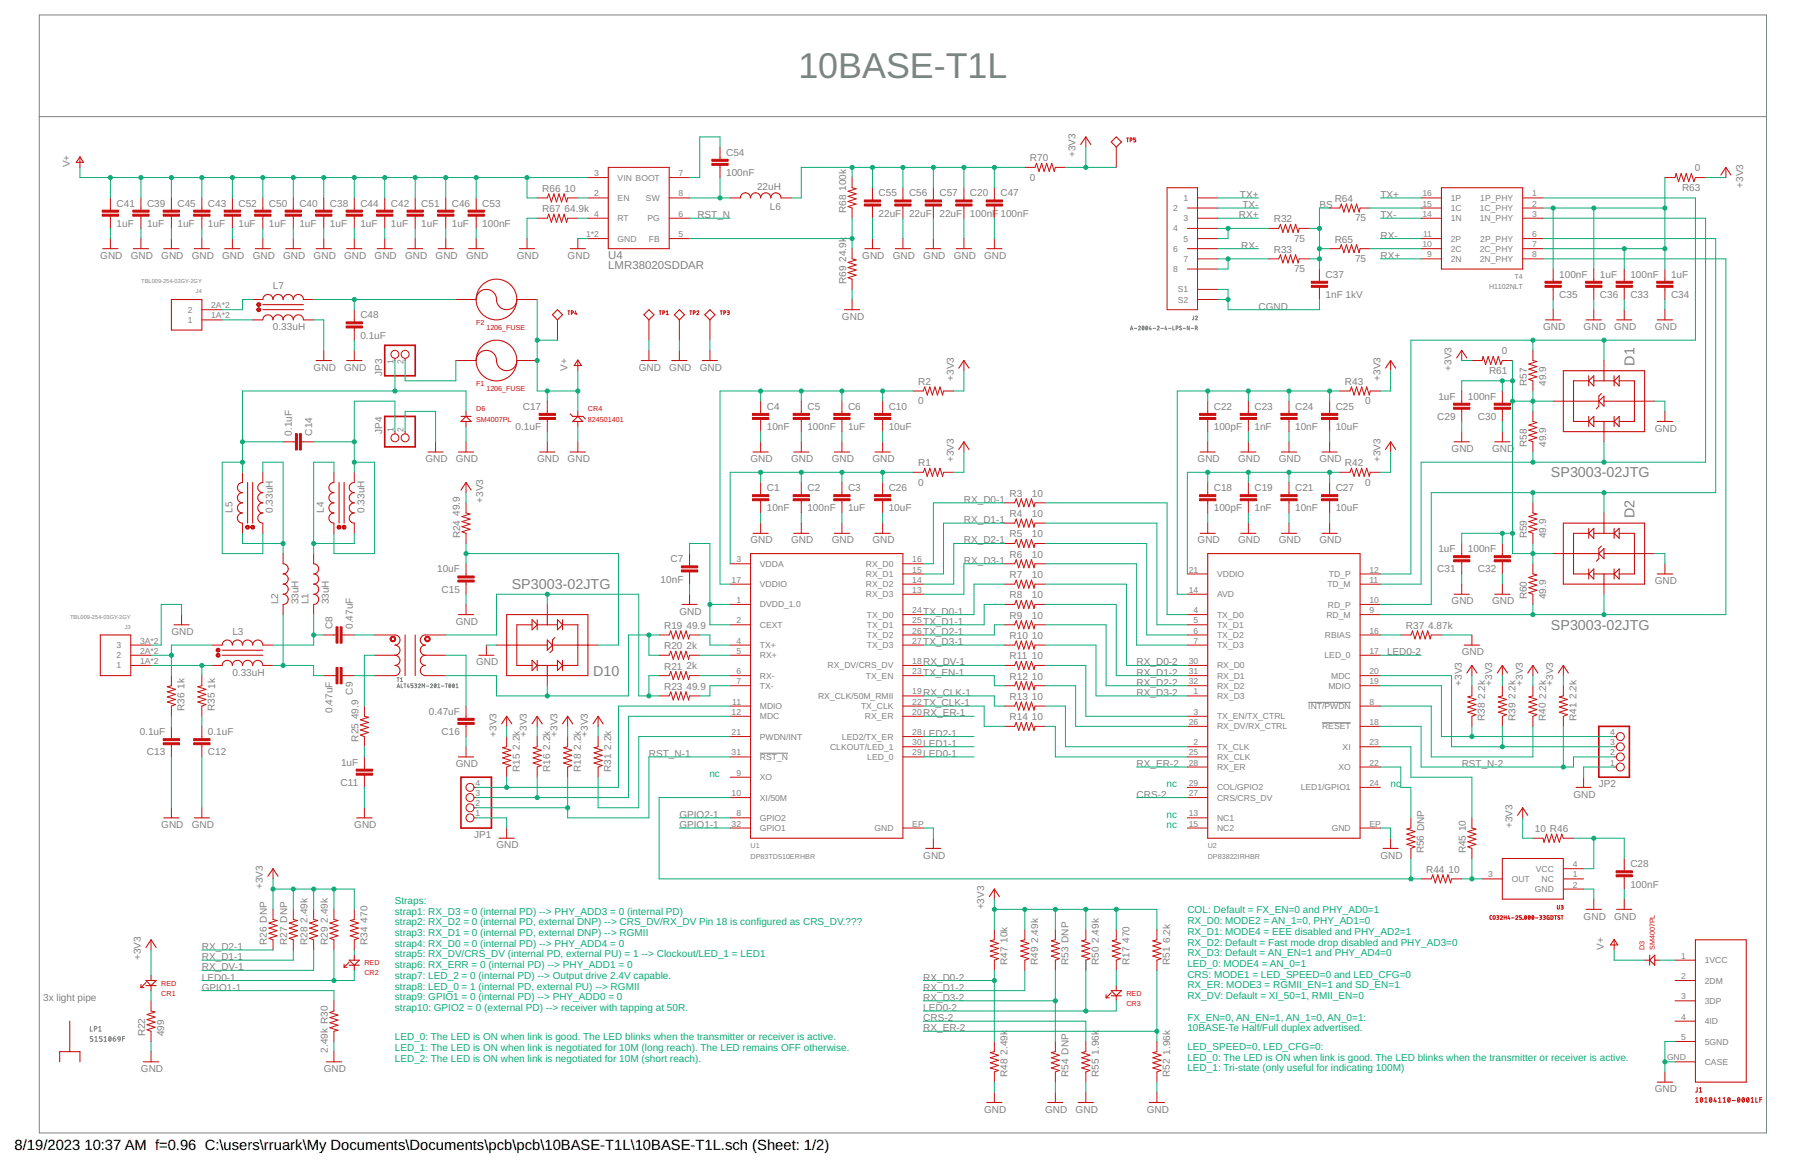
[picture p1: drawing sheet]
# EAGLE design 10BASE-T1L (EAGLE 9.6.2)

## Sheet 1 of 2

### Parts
C1  10nF  0603_CAPACITOR  [0603]
C2  100nF  0603_CAPACITOR  [0603]
C3  1uF  0603_CAPACITOR  [0603]
C4  10nF  0603_CAPACITOR  [0603]
C5  100nF  0603_CAPACITOR  [0603]
C6  1uF  0603_CAPACITOR  [0603]
C7  10nF  0603_CAPACITOR  [0603]
C8  0.47uF  0603_CAPACITOR  [0603]
C9  0.47uF  0603_CAPACITOR  [0603]
C10  10uF  0805_CAPACITOR  [0805]
C11  1uF  0603_CAPACITOR  [0603]
C12  0.1uF  0603_CAPACITOR  [0603]
C13  0.1uF  0603_CAPACITOR  [0603]
C14  0.1uF  0603_CAPACITOR  [0603]
C15  10uF  0603_CAPACITOR  [0603]
C16  0.47uF  0603_CAPACITOR  [0603]
C17  0.1uF  0603_CAPACITOR  [0603]
C18  100pF  0603_CAPACITOR  [0603]
C19  1nF  0603_CAPACITOR  [0603]
C20  100nF  0603_CAPACITOR  [0603]
C21  10nF  0603_CAPACITOR  [0603]
C22  100pF  0603_CAPACITOR  [0603]
C23  1nF  0603_CAPACITOR  [0603]
C24  10nF  0603_CAPACITOR  [0603]
C25  10uF  0805_CAPACITOR  [0805]
C26  10uF  0805_CAPACITOR  [0805]
C27  10uF  0805_CAPACITOR  [0805]
C28  100nF  0603_CAPACITOR  [0603]
C29  1uF  0603_CAPACITOR  [0603]
C30  100nF  0603_CAPACITOR  [0603]
C31  1uF  0603_CAPACITOR  [0603]
C32  100nF  0603_CAPACITOR  [0603]
C33  100nF  0603_CAPACITOR  [0603]
C34  1uF  0603_CAPACITOR  [0603]
C35  100nF  0603_CAPACITOR  [0603]
C36  1uF  0603_CAPACITOR  [0603]
C37  1nF 1kV  C-EUC1206  [C1206]
C38  1uF  C-EUC1206  [C1206]
C39  1uF  C-EUC1206  [C1206]
C40  1uF  C-EUC1206  [C1206]
C41  1uF  C-EUC1206  [C1206]
C42  1uF  C-EUC1206  [C1206]
C43  1uF  C-EUC1206  [C1206]
C44  1uF  C-EUC1206  [C1206]
C45  1uF  C-EUC1206  [C1206]
C46  1uF  C-EUC1206  [C1206]
C47  100nF  0603_CAPACITOR  [0603]
C48  0.1uF  0603_CAPACITOR  [0603]
C50  1uF  C-EUC1206  [C1206]
C51  1uF  C-EUC1206  [C1206]
C52  1uF  C-EUC1206  [C1206]
C53  100nF  0603_CAPACITOR  [0603]
C54  100nF  0603_CAPACITOR  [0603]
C55  22uF  C-EUC1206  [C1206]
C56  22uF  C-EUC1206  [C1206]
C57  22uF  C-EUC1206  [C1206]
CR1  RED  150060RS75000  [0603_DIODE]
CR2  RED  150060RS75000  [0603_DIODE]
CR3  RED  150060RS75000  [0603_DIODE]
CR4  824501401  [DO-214AC]
D1  SP3003-02JTG  [SC-70-5]
D2  SP3003-02JTG  [SC-70-5]
D3  SM4007PL  [SOD123(AK)]
D6  SM4007PL  [SOD123(AK)]
D10  SP3003-02JTG  [SC-70-5]
F1  1206_FUSE  [1206]
F2  1206_FUSE  [1206]
J1  10104110-0001LF  [MICRO_USB]
J2  A-2004-2-4-LPS-N-R  [A-2004-2-4-LPS-N-R]
J3  TBL009-254-03GY-2GY  [TBL009-254-03GY-2GY]
J4  TBL009-254-02GY-2GY  [TBL009-254-02GY-2GY]
JP1  PINHD-1X4  [1X04]
JP2  PINHD-1X4  [1X04]
JP3  PINHD-1X2  [1X02]
JP4  PINHD-1X2  [1X02]
L1  33uH  FWP201610P-R33ML  [0806]
L2  33uH  FWP201610P-R33ML  [0806]
L3  0.33uH  SDCW2520S-2-601TF  [SDCW2520]
L4  0.33uH  SDCW2520S-2-601TF  [SDCW2520]
L5  0.33uH  SDCW2520S-2-601TF  [SDCW2520]
L6  22uH  APW12A10  [APW12A10]
L7  0.33uH  SDCW2520S-2-601TF  [SDCW2520]
LP1  5151069F  [5151069F]
R1  0  0603_RESISTOR  [0603]
R2  0  0603_RESISTOR  [0603]
R3  10  0603_RESISTOR  [0603]
R4  10  0603_RESISTOR  [0603]
R5  10  0603_RESISTOR  [0603]
R6  10  0603_RESISTOR  [0603]
R7  10  0603_RESISTOR  [0603]
R8  10  0603_RESISTOR  [0603]
R9  10  0603_RESISTOR  [0603]
R10  10  0603_RESISTOR  [0603]
R11  10  0603_RESISTOR  [0603]
R12  10  0603_RESISTOR  [0603]
R13  10  0603_RESISTOR  [0603]
R14  10  0603_RESISTOR  [0603]
R15  2.2k  0603_RESISTOR  [0603]
R16  2.2k  0603_RESISTOR  [0603]
R17  470  0603_RESISTOR  [0603]
R18  2.2k  0603_RESISTOR  [0603]
R19  49.9  0603_RESISTOR  [0603]
R20  2k  0603_RESISTOR  [0603]
R21  2k  0603_RESISTOR  [0603]
R22  499  0603_RESISTOR  [0603]
R23  49.9  0603_RESISTOR  [0603]
R24  49.9  0603_RESISTOR  [0603]
R25  49.9  0603_RESISTOR  [0603]
R26  DNP  0603_RESISTOR  [0603]
R27  DNP  0603_RESISTOR  [0603]
R28  2.49k  0603_RESISTOR  [0603]
R29  2.49k  0603_RESISTOR  [0603]
R30  2.49k  0603_RESISTOR  [0603]
R31  2.2k  0603_RESISTOR  [0603]
R32  75  0603_RESISTOR  [0603]
R33  75  0603_RESISTOR  [0603]
R34  470  0603_RESISTOR  [0603]
R35  1k  0603_RESISTOR  [0603]
R36  1k  0603_RESISTOR  [0603]
R37  4.87k  0603_RESISTOR  [0603]
R38  2.2k  0603_RESISTOR  [0603]
R39  2.2k  0603_RESISTOR  [0603]
R40  2.2k  0603_RESISTOR  [0603]
R41  2.2k  0603_RESISTOR  [0603]
R42  0  0603_RESISTOR  [0603]
R43  0  0603_RESISTOR  [0603]
R44  10  0603_RESISTOR  [0603]
R45  10  0603_RESISTOR  [0603]
R46  10  0603_RESISTOR  [0603]
R47  10k  0603_RESISTOR  [0603]
R48  2.49k  0603_RESISTOR  [0603]
R49  2.49k  0603_RESISTOR  [0603]
R50  2.49k  0603_RESISTOR  [0603]
R51  6.2k  0603_RESISTOR  [0603]
R52  1.96k  0603_RESISTOR  [0603]
R53  DNP  0603_RESISTOR  [0603]
R54  DNP  0603_RESISTOR  [0603]
R55  1.96k  0603_RESISTOR  [0603]
R56  DNP  0603_RESISTOR  [0603]
R57  49.9  0603_RESISTOR  [0603]
R58  49.9  0603_RESISTOR  [0603]
R59  49.9  0603_RESISTOR  [0603]
R60  49.9  0603_RESISTOR  [0603]
R61  0  0603_RESISTOR  [0603]
R63  0  0603_RESISTOR  [0603]
R64  75  0603_RESISTOR  [0603]
R65  75  0603_RESISTOR  [0603]
R66  10  0603_RESISTOR  [0603]
R67  64.9k  0603_RESISTOR  [0603]
R68  100k  0603_RESISTOR  [0603]
R69  24.9k  0603_RESISTOR  [0603]
R70  0  0603_RESISTOR  [0603]
T1  ALT4532M-201-T001  [TDK_ALT]
T4  H1102NLT  [H1102NLT]
TP1  5011  [5010]
TP2  5011  [5010]
TP3  5011  [5010]
TP4  5010  [5010]
TP5  5010  [5010]
U1  DP83TD510ERHBR  [QFN32-55_TI]
U2  DP83822IRHBR  [QFN32-55_TI]
U3  CO32H4-25.000-33GDTST  [3.2X2.5_4SMD]
U4  LMR38020SDDAR  [SOIC8_TP_TI]

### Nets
3V3R: C20.1 C47.1 C55.1 C56.1 C57.1 L6.P$2 R68.2 R70.1
+3V3: CR1.A R1.2 R2.2 R15.2 R16.2 R17.2 R18.2 R24.2 R26.2 R27.2 R28.2 R29.2 R31.2 R34.2 R38.2 R39.2 R40.2 R41.2 R42.2 R43.2 R46.2 R47.2 R49.2 R50.2 R51.2 R53.2 R61.2 R63.1 R70.2 TP5.P$1
BS: C37.1 R32.2 R33.2 R64.1 R65.1
CEXT_L: C7.1 U1.1(DVDD_1.0) U1.2(CEXT)
CGND: C37.2 J2.S1 J2.S2
CRS-2: R55.2 U2.27(CRS/CRS_DV)
GND: C1.2 C2.2 C3.2 C4.2 C5.2 C6.2 C7.2 C10.2 C11.1 C12.1 C13.1 C15.1 C16.1 C17.2 C18.2 C19.2 C20.2 C21.2 C22.2 C23.2 C24.2 C25.2 C26.2 C27.2 C28.2 C29.1 C30.1 C31.1 C32.1 C33.1 C34.1 C35.1 C36.1 C38.2 C39.2 C40.2 C41.2 C42.2 C43.2 C44.2 C45.2 C46.2 C47.2 C48.2 C50.2 C51.2 C52.2 C53.2 C55.2 C56.2 C57.2 CR4.A D1.2(GND) D2.2(GND) D6.A D10.2(GND) J1.5(5GND) J1.GND(CASE) J3.3A J3.3B JP1.1 JP2.1 JP4.2 L7.B2(2OUT) R22.1 R30.2 R37.2 R48.1 R52.1 R54.1 R55.1 R67.1 R69.1 TP1.P$1 TP2.P$1 TP3.P$1 U1.EP(GND) U2.EP(GND) U3.2(GND) U4.1(GND) U4.TP(GND)
GPIO1-1: R30.1 U1.32(GPIO1)
GPIO2-1: U1.8(GPIO2)
LED0-1: CR2.K R29.1 U1.29(LED_0)
LED0-2: CR3.K R50.1 U2.17(LED_0)
LED1-1: U1.30(CLKOUT/LED_1)
LED2-1: U1.28(LED2/TX_ER)
N$1: C48.1 F2.1 L7.A2(1OUT)
N$2: C8.2 T1.1
N$3: CR3.A R17.1
N$4: J2.4 J2.5 R32.1
N$5: J2.7 J2.8 R33.1
N$6: CR2.A R34.1
N$7: JP1.4 R15.1 U1.11(MDIO)
N$8: JP1.3 R16.1 U1.12(MDC)
N$9: R31.1 U1.21(PWDN/INT)
N$10: D3.A J1.1(1VCC)
N$11: R56.2 U2.22(XO)
N$12: J4.1A J4.1B L7.B1(2IN)
N$13: R14.2 U2.25(RX_CLK)
N$14: C9.1 T1.2
N$16: R25.2 T1.6
N$17: C8.1 L1.P$2 L3.A2(1OUT)
N$18: C9.2 L2.P$2 L3.B2(2OUT)
N$19: CR1.K R22.2
N$20: L1.P$1 L4.A2(1OUT) L4.B1(2IN)
N$21: L2.P$1 L5.A1(1IN) L5.B2(2OUT)
N$22: R13.2 U2.2(TX_CLK)
N$24: R12.2 U2.26(RX_DV/RX_CTRL)
N$25: R11.2 U2.3(TX_EN/TX_CTRL)
N$26: C14.2 D6.K JP3.1 L5.A2(1OUT) L5.B1(2IN)
N$28: C14.1 JP4.1 L4.A1(1IN) L4.B2(2OUT)
N$29: R64.2 T4.15(1C)
N$30: R6.2 U2.7(TX_D3)
N$31: R5.2 U2.6(TX_D2)
N$32: R4.2 U2.5(TX_D1)
N$33: R3.2 U2.4(TX_D0)
N$34: J4.2A J4.2B L7.A1(1IN)
N$35: F1.1 JP3.2
N$36: J3.1A J3.1B L3.B1(2IN) R35.2
N$37: C11.2 R25.1
N$40: C16.2 T1.3
N$41: R45.2 U2.23(XI)
N$42: C13.2 R36.1
N$48: C12.2 R35.1
N$49: J3.2A J3.2B L3.A1(1IN) R36.2
N$50: C15.2 D10.3(VCC) R24.1
N$56: JP2.3 R39.1 U2.20(MDC)
N$57: JP2.4 R38.1 U2.19(MDIO)
N$58: R40.1 U2.8(!INT/PWDN)
N$59: R68.1 R69.2 U4.5(FB)
N$60: R37.1 U2.16(RBIAS)
N$61: R44.2 R45.1 U3.3(OUT)
N$62: C28.1 R46.1 U3.4(VCC)
N$63: R44.1 R56.1 U1.10(XI/50M)
N$64: R65.2 T4.10(2C)
N$68: C54.1 U4.7(BOOT)
N$71: R67.2 U4.4(RT)
N$72: R66.2 U4.2(EN)
RD_N [Diff]: D2.5(IO1) R60.1 T4.8(2N_PHY) U2.9(RD_M)
RD_P [Diff]: D2.4(IO2) R59.2 T4.6(2P_PHY) U2.10(RD_P)
RST_N [Diff]: U4.6(PG)
RST_N-1 [Diff]: JP1.2 R18.1 U1.31(!RST_N)
RST_N-2 [Diff]: JP2.2 R41.1 U2.18(!RESET\)
RX+: J2.3 T4.9(2N)
RX-: J2.6 T4.11(2P)
RX_CLK-1: R13.1 U1.19(RX_CLK/50M_RMII)
RX_D0-1: R3.1 U1.16(RX_D0)
RX_D0-2: R7.2 R47.1 R48.2 U2.30(RX_D0)
RX_D1-1: R4.1 R27.1 U1.15(RX_D1)
RX_D1-2: R8.2 R49.1 U2.31(RX_D1)
RX_D2-1: R5.1 R26.1 U1.14(RX_D2)
RX_D2-2: R9.2 U2.32(RX_D2)
RX_D3-1: R6.1 U1.13(RX_D3)
RX_D3-2: R10.2 R53.1 R54.2 U2.1(RX_D3)
RX_DV-1: R11.1 R28.1 U1.18(RX_DV/CRS_DV)
RX_ER-1: U1.20(RX_ER)
RX_ER-2: R51.1 R52.2 U2.28(RX_ER)
RXR_N [Diff]: R21.2 U1.6(RX-)
RXR_P [Diff]: R20.2 U1.5(RX+)
SW: C54.2 L6.P$1 U4.8(SW)
T1L_N [Diff]: D10.5(IO1) R21.1 R23.1 T1.5
T1L_P [Diff]: D10.4(IO2) R19.1 R20.1 T1.4
TCT: C33.2 C34.2 C35.2 C36.2 R63.2 T4.2(1C_PHY) T4.7(2C_PHY)
TCT2: C29.2 C30.2 C31.2 C32.2 D1.3(VCC) D2.3(VCC) R57.1 R58.2 R59.1 R60.2 R61.1
TD_N [Diff]: D1.5(IO1) R58.1 T4.3(1N_PHY) U2.11(TD_M)
TD_P [Diff]: D1.4(IO2) R57.2 T4.1(1P_PHY) U2.12(TD_P)
TX+: J2.1 T4.16(1P)
TX-: J2.2 T4.14(1N)
TX_CLK-1: R14.1 U1.22(TX_CLK)
TX_D0-1: R7.1 U1.24(TX_D0)
TX_D1-1: R8.1 U1.25(TX_D1)
TX_D2-1: R9.1 U1.26(TX_D2)
TX_D3-1: R10.1 U1.27(TX_D3)
TX_EN-1: R12.1 U1.23(TX_EN)
TXR_N [Diff]: R23.2 U1.7(TX-)
TXR_P [Diff]: R19.2 U1.4(TX+)
V+ [HV]: C17.1 C38.1 C39.1 C40.1 C41.1 C42.1 C43.1 C44.1 C45.1 C46.1 C50.1 C51.1 C52.1 C53.1 CR4.C(K) D3.K F1.2 F2.2 R66.1 TP4.P$1 U4.3(VIN)
VDDA_L: C1.1 C2.1 C3.1 C26.1 R1.1 U1.3(VDDA)
VDDA_L1: C18.1 C19.1 C21.1 C27.1 R42.1 U2.21(VDDIO)
VDDIO_L: C4.1 C5.1 C6.1 C10.1 R2.1 U1.17(VDDIO)
VDDIO_L1: C22.1 C23.1 C24.1 C25.1 R43.1 U2.14(AVD)
Unconnected: J1.2(2DM) J1.3(3DP) J1.4(4ID) U1.9(XO) U2.13(NC1) U2.15(NC2) U2.24(LED1/GPIO1) U2.29(COL/GPIO2) U3.1(NC)

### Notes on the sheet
- 10BASE-T1L
- nc
- nc | nc
- nc
- nc
- 3x light pipe
- Straps:
  strap1: RX_D3 = 0 (internal PD) --> PHY_ADD3 = 0 (internal PD) 
  strap2: RX_D2 = 0 (internal PD, external DNP) --> CRS_DV/RX_DV Pin 18 is configured as CRS_DV.???
  strap3: RX_D1 = 0 (internal PD, external DNP) --> RGMII
  strap4: RX_D0 = 0 (internal PD) --> PHY_ADD4 = 0
  strap5: RX_DV/CRS_DV (internal PD, external PU) = 1 --> Clockout/LED_1 = LED1
  strap6: RX_ERR = 0 (internal PD) --> PHY_ADD1 = 0
  strap7: LED_2 = 0 (internal PD) --> Output drive 2.4V capable.
  strap8: LED_0 = 1 (internal PD, external PU) --> RGMII
  strap9: GPIO1 = 0 (internal PD) --> PHY_ADD0 = 0
  strap10: GPIO2 = 0 (external PD) --> receiver with tapping at 50R.
- COL: Default = FX_EN=0 and PHY_AD0=1
  RX_D0: MODE2 = AN_1=0, PHY_AD1=0
  RX_D1: MODE4 = EEE disabled and PHY_AD2=1
  RX_D2: Default = Fast mode drop disabled and PHY_AD3=0
  RX_D3: Default = AN_EN=1 and PHY_AD4=0
  LED_0: MODE4 = AN_0=1
  CRS: MODE1 = LED_SPEED=0 and LED_CFG=0
  RX_ER: MODE3 = RGMII_EN=1 and SD_EN=1
  RX_DV: Default = XI_50=1, RMII_EN=0
  
  FX_EN=0, AN_EN=1, AN_1=0, AN_0=1:
  10BASE-Te Half/Full duplex advertised.
- LED_0: The LED is ON when link is good. The LED blinks when the transmitter or receiver is active. 
  LED_1: The LED is ON when link is negotiated for 10M (long reach). The LED remains OFF otherwise. 
  LED_2: The LED is ON when link is negotiated for 10M (short reach).
- LED_SPEED=0, LED_CFG=0:
  LED_0: The LED is ON when link is good. The LED blinks when the transmitter or receiver is active. 
  LED_1: Tri-state (only useful for indicating 100M)

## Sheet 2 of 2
